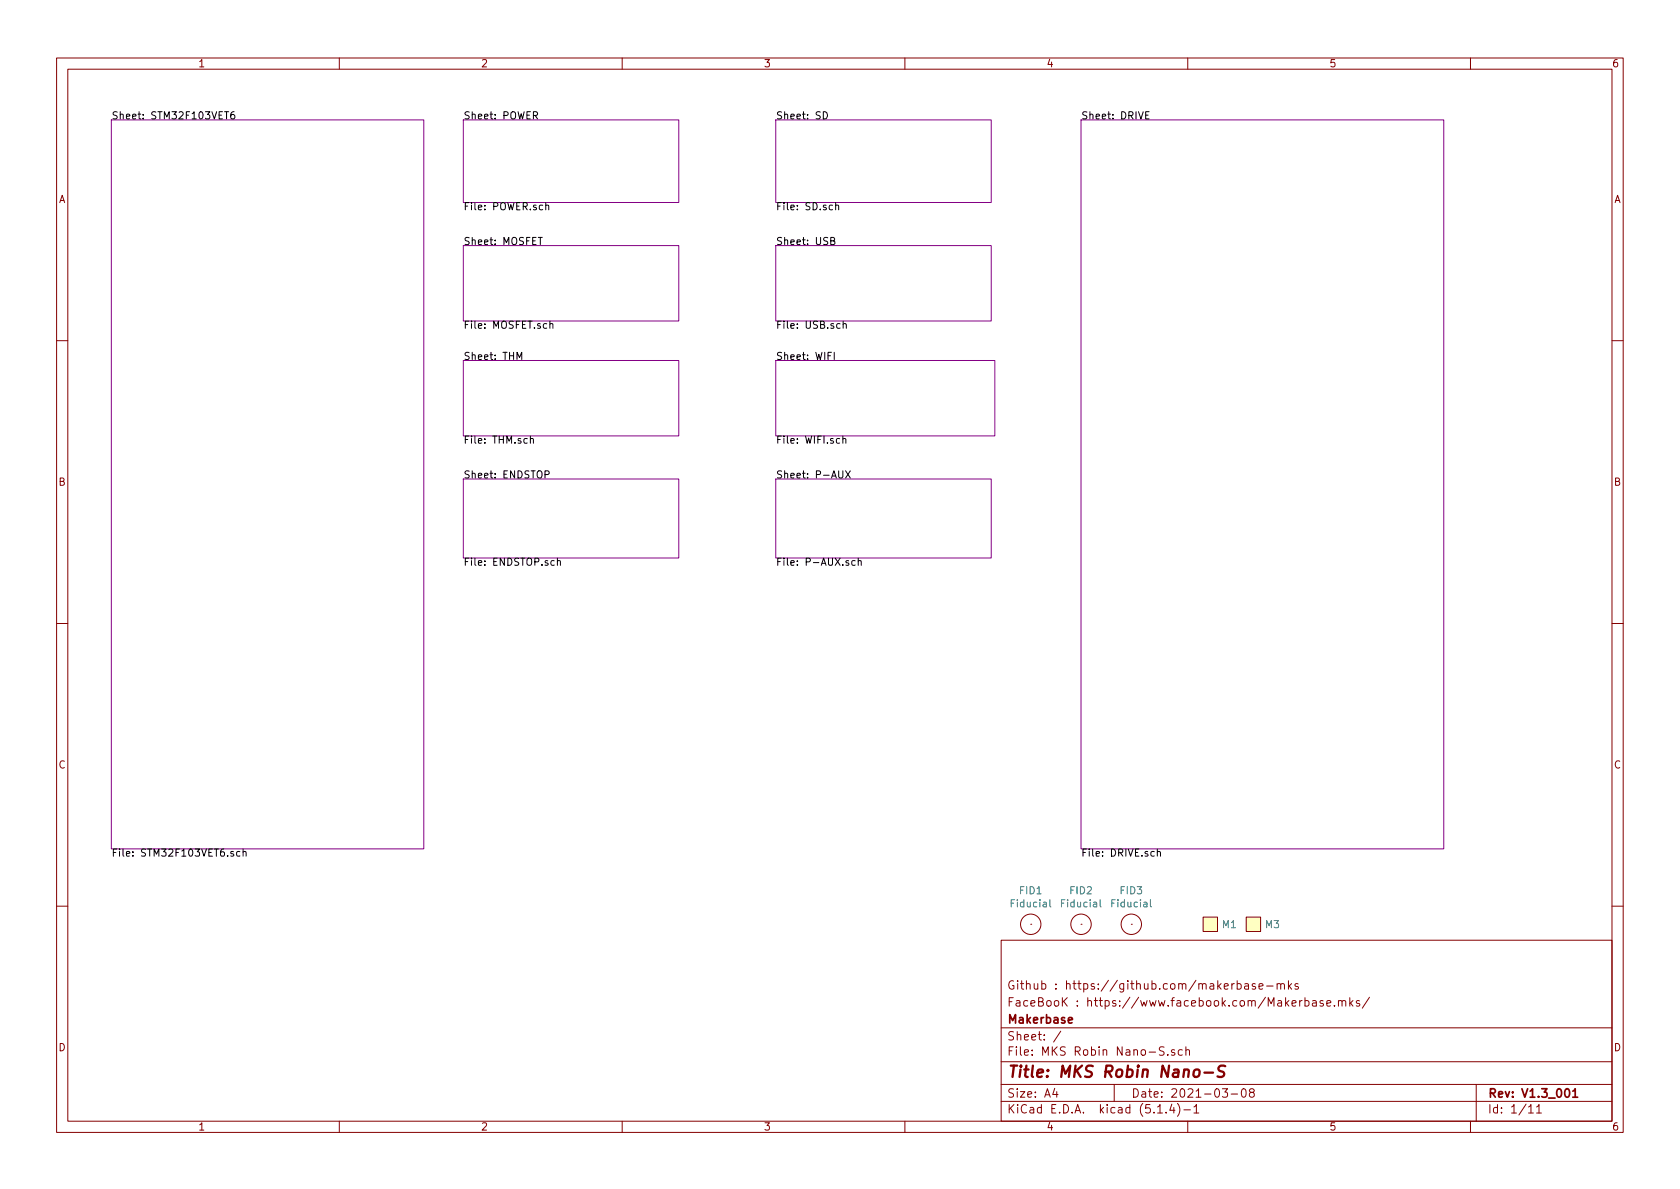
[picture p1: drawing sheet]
<svg xmlns="http://www.w3.org/2000/svg" width="297mm" height="210mm" viewBox="0 0 297 210" stroke-linecap="round" stroke-linejoin="round" font-family="sans-serif">
<g fill="none" stroke="#840000" stroke-width=".18">
<path d="M10 10.3h277v189.9h-277zM12 12.2h273v186.1h-273zM60 10.3v1.9M110 10.3v1.9M160 10.3v1.9M210 10.3v1.9M260 10.3v1.9M10 60.2h2M285 60.2h2M10 110.3h2M285 110.3h2M10 160.2h2"/>
<path d="M177 166.3h108v32h-108zM182.2 163.4h.1M191.1 163.4h.1M200 163.4h.1M212.7 162.2h2.6v2.5h-2.6zM218.7 174l.5-.1 .3 .3-.1 .6-.2 .1-.5-.1M218.7 173.4v1.5M220.1 174h.6l.1 .9M220.3 162.2h2.6v2.5h-2.6zM220.8 174.3l-.6 .1-.2 .2 .1 .2 .1 .1 .6-.1M221.9 174l-.3-.1-.2 .2 .1 .3 .4 .1v.3h-.5M222.6 174.4l.7-.1-.1-.3-.4-.1-.2 .2 .1 .7h.5"/>
<path d="M224 174.4h1.1M225.8 174.1l.2-.2 .4 .1v.9M225.8 173.9v1M226.4 174.1a.36 .36 0 0 1 .4-.2 .36 .36 0 0 1 .3 .2v.8M227.8 173.4v1.5M227.9 174.4l.5 .5M228.4 173.9l-.6 .6M229.5 174l-.3-.1-.2 .2v.3l.5 .1v.3h-.5M230.7 177l.5-.1 .2 .3v.6l-.2 .1-.5-.1M230.7 176.4v1.5M232.1 177h.6v.9M232.7 177.3l-.5 .1-.2 .2 .1 .2 .1 .1 .5-.1"/>
<path d="M233.9 177l-.3-.1-.2 .2 .1 .3 .4 .1v.3h-.5M234.6 177.4l.7-.1-.1-.3-.4-.1-.2 .2v.7h.6M235.9 177.8v.1M236.7 177.1l.2-.2 .3 .1 .1 .9M236.7 176.9v1M237.3 177.1a.36 .36 0 0 1 .3-.2 .36 .36 0 0 1 .3 .2v.8M238.7 176.4v1.5M238.8 177.4l.4 .5M239.2 176.9l-.5 .6M240.4 177l-.4-.1-.2 .2 .1 .3 .5 .1v.3h-.6M242.1 176.3l-1.2 2M285 160.2h2"/>
<path d="M60 198.3v1.9M110 198.3v1.9M160 198.3v1.9M177 194.8h108M177 191.8h108M177 187.8h108M177 181.8h108M186.5 192.5l-.4 1h1M186.8 193v1M187.6 182.3l-1.3 2M197 191.8v3M204.7 196.8h.8"/>
<path d="M205.8 185.2l-.5-.1-.3 .3 .1 .3 .7 .3v.5l-.3 .1-.5-.1M206.2 196.7v.1M206.5 186.5v.1M207.2 195.2l-.4 1.1h.9M207.5 195.8v1M207.7 185.7l-.4-.1-.2 .2 .1 .2 .5 .2v.3h-.6M208.2 195.1a1.71 1.71 0 0 1 0 2.3M209 185.7l-.4-.1-.3 .3 .2 .6h.5M209.3 196.3h1.2M209.7 185.7l.2-.1 .4 .1v.9M209.7 185.1v1.5M210 198.3v1.9"/>
<path d="M211.1 195.8l.4-.5v1.5M211.1 196.8h.9M216.1 192.5h.9l-.4 .6 .4 .1v.7l-.2 .1-.7-.1M217.7 193.5h1.1M219.6 192.7l.4-.2a.94 .94 0 0 1 0 1.5 .82 .82 0 0 1-.4-1.3zM221.2 193.2l-.3-.3 .1-.2 .2-.2 .4 .1 .2 .2-.1 .2-.6 .2a.48 .48 0 0 0-.1 .7l.2 .1 .5-.1a.48 .48 0 0 0-.1-.7h-.1M260 198.3v1.9M261 191.8v6.5M270.3 195.8l.4-.5v1.5M270.3 196.8h.8M271.7 195.8l.4-.5v1.5M271.7 196.8h.8"/>
<circle cx="182.2" cy="163.4" r="1.8"/>
<circle cx="191.1" cy="163.4" r="1.8"/>
<circle cx="200" cy="163.4" r="1.8"/>
</g>
<path d="M188.9 180.4l.7-.1-.1-.3-.4-.1-.2 .2 .1 .7h.5M276.8 192.7l.2-.2a.81 .81 0 0 1 .6 .6 .81 .81 0 0 1-.3 .8l-.1 .1a.79 .79 0 0 1-.4-1.3zM278.1 193l.4-.5v1.5M278.1 194h.8" fill="none" stroke="#840000" stroke-width=".3"/>
<path d="M211.2 189.3a.53 .53 0 0 1 .5-.2 .53 .53 0 0 1 .4 .4l-.1 .6a.54 .54 0 0 1-.5 .4 .54 .54 0 0 1-.5-.4zM213 189.7h1.5M216.6 188.5l-.2-.1-.7 .1a.47 .47 0 0 0-.3 .5 .47 .47 0 0 0 .3 .4l.4 .1a.48 .48 0 0 1 .4 .5 .48 .48 0 0 1-.5 .4l-.7-.1" fill="none" stroke="#840000" stroke-width=".41"/>
<path d="M19.7 21.2h55.2v128.9h-55.2zM81.9 21.2h38.1v14.6h-38.1zM137.2 21.2h38.1v14.6h-38.1zM191.1 21.2h64.2v128.9h-64.2zM81.9 43.4h38.1v13.4h-38.1zM137.2 43.4h38.1v13.4h-38.1zM81.9 63.7h38.1v13.4h-38.1zM137.2 63.7h38.7v13.4h-38.7zM81.9 84.7h38.1v14h-38.1zM137.2 84.7h38.1v14h-38.1z" fill="none" stroke="#840084" stroke-width=".18"/>
<g fill="none" stroke="#000" stroke-width=".18">
<path d="M39.7 19.8h.7M40.1 19.8v1.2M41.4 19.8l-.4 .1-.2 .4v.6l.2 .1h.4l.1-.2-.1-.5-.4-.1-.2 .3M145.6 19.8a.64 .64 0 0 1 .7 .6 .64 .64 0 0 1-.7 .6zM203.2 19.8h-.6v1.2h.6M94.3 20.4h.6l.1-.2v-.3l-.2-.1h-.5v1.2M94.6 20.4l.4 .6M96.5 36.4l.2-.1h.3v.8M96.5 35.8v1.3M147.8 36.4l.1-.1h.3l.1 .8M147.8 35.8v1.3M202.6 20.4h.4"/>
<path d="M95.2 42h.7M95.5 42v1.3M97.2 57.3l.2-.1 .3 .1 .1 .8M97.2 56.8v1.3M146.9 42.6l.5-.1 .2-.2-.1-.2-.6-.1v1.3h.5l.2-.2v-.3l-.3-.2M148.5 57.3l-.3-.1-.3 .2 .2 .6h.4M149.1 57.3l.2-.1 .3 .1v.8M149.1 56.8v1.3M91.4 63.6v-1.3l.4 .9 .5-.9v1.3M93.8 77.7l.2-.2 .3 .1v.8M93.8 77.1v1.3M147 62.3h-.6v1.3"/>
<path d="M147.5 62.3v1.3M149 77.7l.2-.2 .3 .1 .1 .8M149 77.1v1.3M96.4 83.9h.6l.1-.2-.1-.3-.1-.1h-.5v1.2M98.6 99.3l.1-.2 .3 .1 .1 .8M98.6 98.7v1.3M148.3 83.3v1l.2 .2h.4l.1-.2v-1M149.5 83.3l.8 1.2M150.3 83.3l-.8 1.2M151.2 99.2l-.4-.1-.2 .3 .1 .5h.5M151.7 99.3l.2-.2 .3 .1 .1 .8M151.7 98.7v1.3"/>
<path d="M42.4 150.6h-.3l-.3 .2 .1 .6h.5M43 150.7l.2-.1h.3v.8M43 150.1v1.3M204.6 150.7l.2-.1h.3l.1 .8M204.6 150.1v1.3"/>
</g>
<path d="M185.6 159.1v1.1l.2 .2M194.5 159.1v1.1l.2 .2M203.4 159.1v1.1l.2 .2" fill="none" stroke="#008484" stroke-width=".18"/>
<g fill="#ffffc2" stroke="#ffffc2" stroke-width=".18">
<path d="M212.7 162.2h2.6v2.5h-2.6z"/>
<path d="M220.3 162.2h2.6v2.5h-2.6z"/>
</g>
<text font-size="2.8" fill="#840000" x="178" y="190.5">Title: MKS Robin Nano-S</text>
<g font-size="2.1" fill="#840000">
<text x="178" y="178">FaceBooK : https://www.facebook.com/Makerbase.mks/</text>
<text x="178" y="175">Github : https://github.com/makerbase-mks</text>
<text x="178" y="184">Sheet: /</text>
<text x="178" y="181">Makerbase</text>
<text x="178" y="186.7">File: MKS Robin Nano-S.sch</text>
<text x="178" y="196.9">KiCad E.D.A. kicad (5.1.4)-1</text>
<text x="178" y="194.1">Size: A4</text>
<text x="200" y="194.1">Date: 2021-03-08</text>
<text x="263" y="194.1">Rev: V1.3_001</text>
<text x="263" y="196.9">Id: 1/11</text>
</g>
<g font-size="1.8" fill="#840000">
<text x="35" y="11.9">1</text>
<text x="85" y="11.9">2</text>
<text x="135" y="11.9">3</text>
<text x="185" y="11.9">4</text>
<text x="235" y="11.9">5</text>
<text x="285" y="11.9">6</text>
<text x="10.4" y="35.9">A</text>
<text x="285.4" y="35.9">A</text>
<text x="10.4" y="85.9">B</text>
<text x="285.4" y="85.9">B</text>
<text x="10.4" y="135.9">C</text>
<text x="285.4" y="135.9">C</text>
<text x="10.4" y="185.9">D</text>
<text x="285.4" y="185.9">D</text>
<text x="35" y="199.9">1</text>
<text x="85" y="199.9">2</text>
<text x="135" y="199.9">3</text>
<text x="185" y="199.9">4</text>
<text x="235" y="199.9">5</text>
<text x="285" y="199.9">6</text>
</g>
<g font-size="1.8">
<text x="19.7" y="21.1">Sheet: STM32F103VET6</text>
<text x="81.9" y="21.1">Sheet: POWER</text>
<text x="137.2" y="21.1">Sheet: SD</text>
<text x="191.1" y="21.1">Sheet: DRIVE</text>
<text x="81.9" y="37.2">File: POWER.sch</text>
<text x="137.2" y="37.2">File: SD.sch</text>
<text x="81.9" y="43.3">Sheet: MOSFET</text>
<text x="137.2" y="43.3">Sheet: USB</text>
<text x="81.9" y="58.1">File: MOSFET.sch</text>
<text x="137.2" y="58.1">File: USB.sch</text>
<text x="81.9" y="63.6">Sheet: THM</text>
<text x="137.2" y="63.6">Sheet: WIFI</text>
<text x="81.9" y="78.5">File: THM.sch</text>
<text x="137.2" y="78.5">File: WIFI.sch</text>
<text x="81.9" y="84.6">Sheet: ENDSTOP</text>
<text x="137.2" y="84.6">Sheet: P-AUX</text>
<text x="81.9" y="100">File: ENDSTOP.sch</text>
<text x="137.2" y="100">File: P-AUX.sch</text>
<text x="19.7" y="151.5">File: STM32F103VET6.sch</text>
<text x="191.1" y="151.5">File: DRIVE.sch</text>
</g>
<g font-size="1.8" fill="#008484">
<text x="178.9" y="160.4">Fiducial</text>
<text x="180.3" y="158.1">FID1</text>
<text x="187.8" y="160.4">Fiducial</text>
<text x="189.2" y="158.1">FID2</text>
<text x="196.7" y="160.4">Fiducial</text>
<text x="198.1" y="158.1">FID3</text>
<text x="216.2" y="164.1">M1</text>
<text x="223.8" y="164.1">M3</text>
</g>
</svg>
